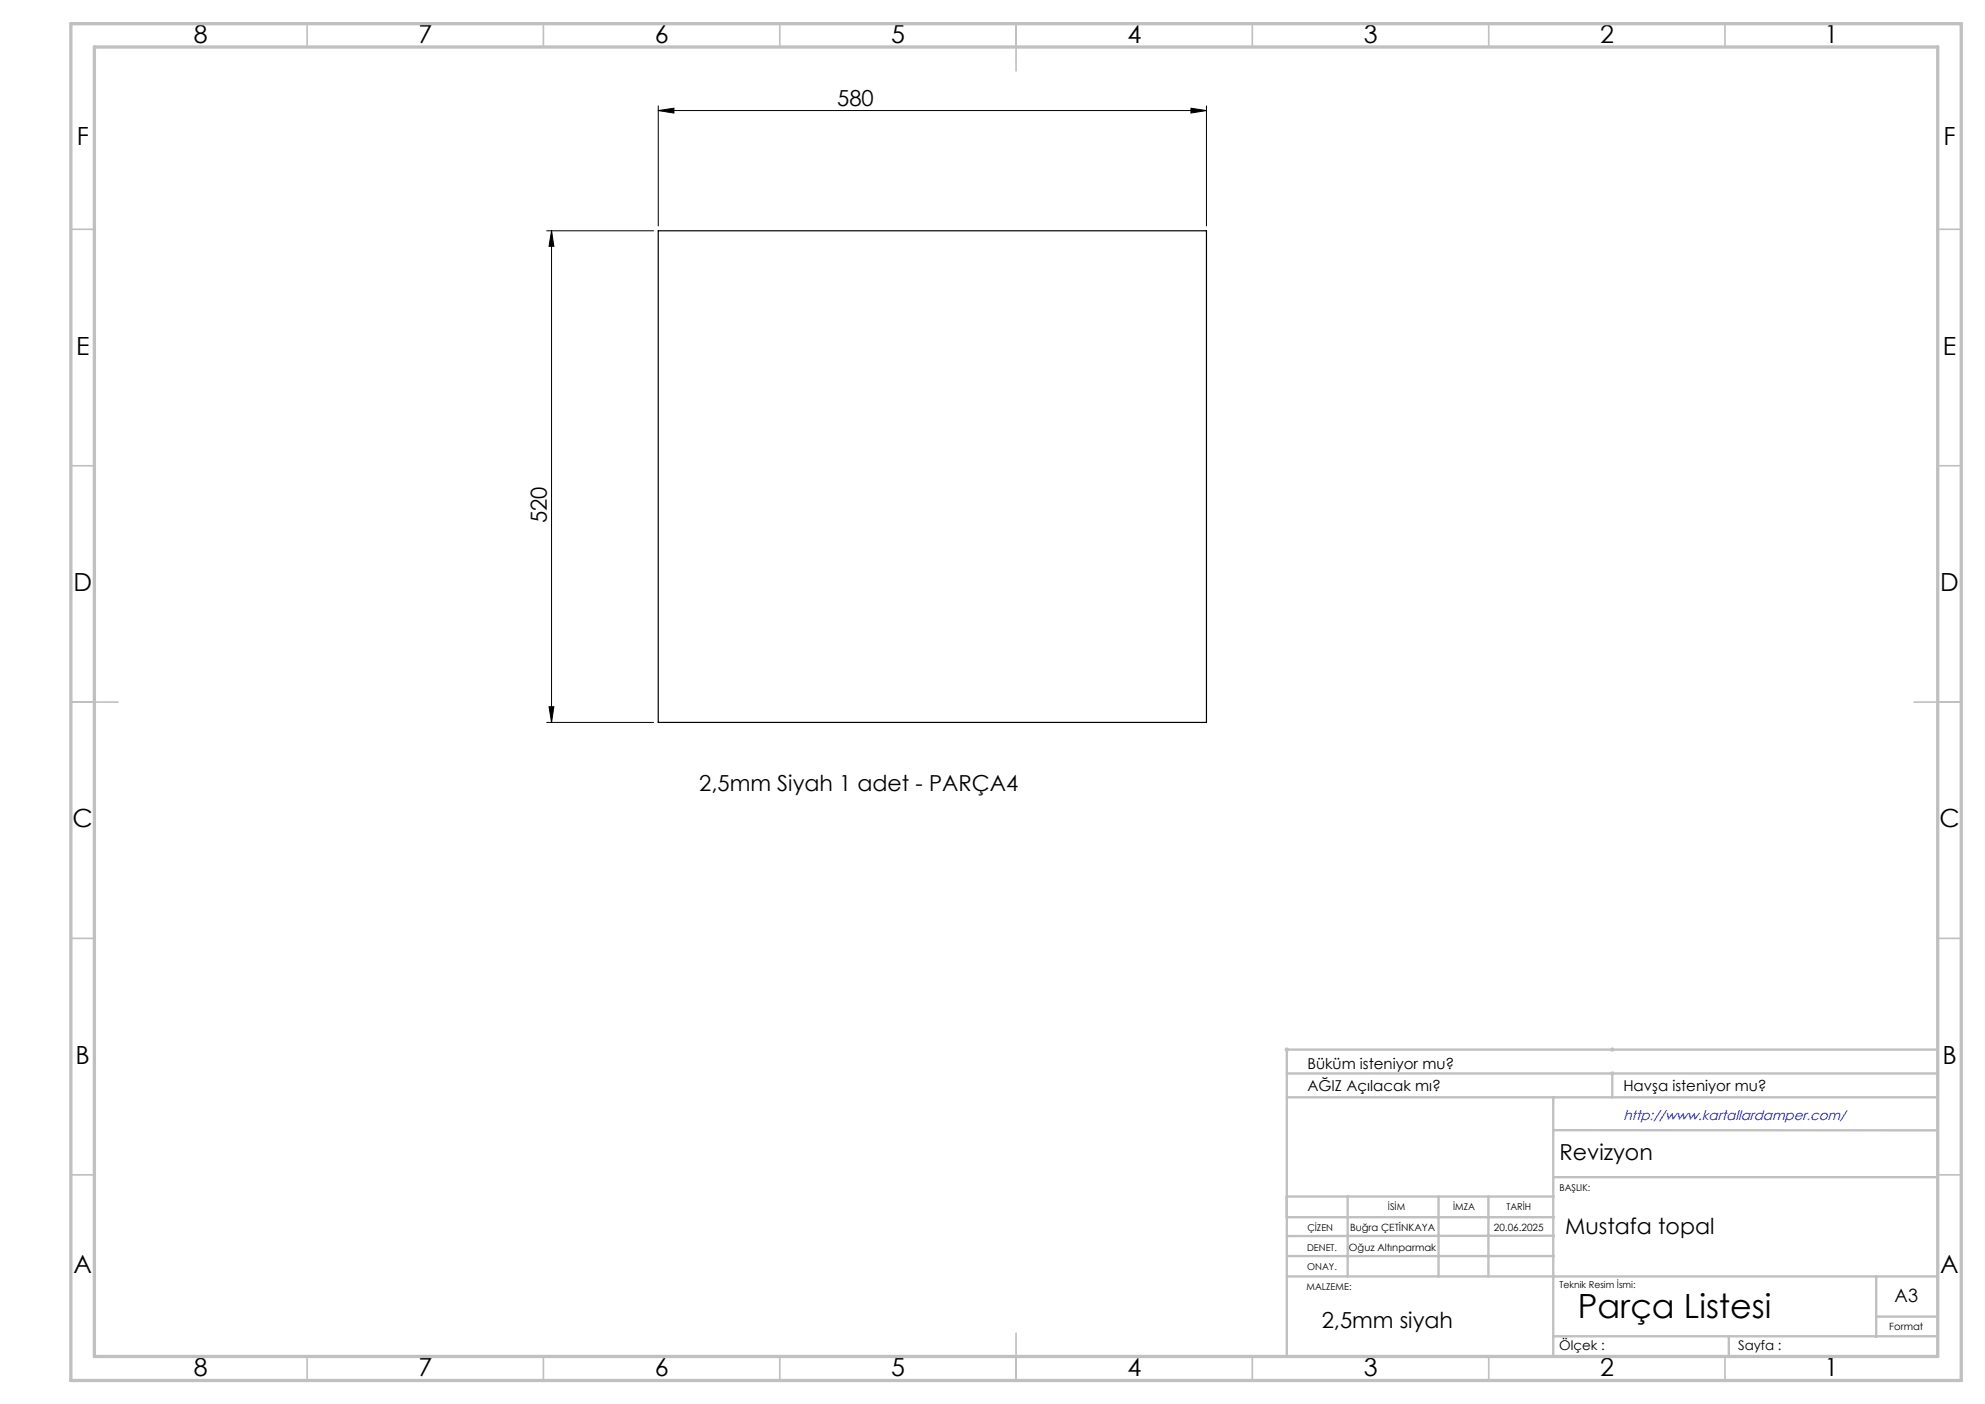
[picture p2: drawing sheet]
<svg xmlns="http://www.w3.org/2000/svg" width="420mm" height="297mm" viewBox="0 0 420 297" stroke-linecap="round" stroke-linejoin="round" font-family="sans-serif">
<path d="M271.8 222h1M271.9 221.7l.7 .7M272.3 221.5v1M272.6 221.7l-.7 .7M340.6 227.1h1M340.6 222h1M340.8 226.7l.7 .7M340.8 221.7l.7 .7M341.1 221.5v1M341.1 226.6v1M341.5 226.7l-.7 .7M341.5 221.7l-.7 .7" fill="none" stroke="#c0c0c0" stroke-width=".21"/>
<path d="M139.3 23.4l3.3-.5v1zM139.3 22.4v25.4M139.3 23.4h116M252 22.9l3.3 .5-3.3 .5zM255.3 22.4v25.4M115.7 48.8h22.6M116.7 48.8l.5 3.3h-1zM116.7 48.8v104M115.7 152.8h22.6M116.2 149.5h1l-.5 3.3z" fill="none" stroke="#000" stroke-width=".21"/>
<g fill="none" stroke="#c0c0c0" stroke-width=".35">
<path d="M65 5v5M115 5v5M165 5v5M215 5v10M265 5v5M315 5v5M365 5v5M15 48.5h5M410 48.5h5M15 98.5h5M410 98.5h5M15 148.5h10"/>
<path d="M405 148.5h10M15 198.5h5M410 198.5h5M15 248.5h5M410 248.5h5M65 287v5M115 287v5M165 287v5M215 282v10M265 287v5M315 287v5M365 287v5"/>
</g>
<g fill="none" stroke="#c0c0c0" stroke-width=".5">
<path d="M272.3 232.1h137.7M272.3 227.1h137.7M328.6 239.1h81.4M328.6 232.1v54.9M341.1 227.1v5M410 222h-137.7v64.9M272.3 253.1h56.4M272.3 257.5h56.5M285.2 253.1v16.9M304.4 253.1v16.9M314.9 253.1v16.9M328.6 249h81.4"/>
<path d="M272.3 265.7h56.5M272.3 270h137.7M328.8 261.4l-56.5 .1M397 270v12.8M397 278.5h13M328.6 282.7h81.4M365.8 282.8v4.2"/>
</g>
<path d="M15 5h400v287h-400zM20 9.9h390v277h-390z" fill="none" stroke="#c0c0c0" stroke-width=".7"/>
<g fill="#000">
<path d="M139.3 23.4l3.3-.5v1zM252 22.9l3.3 .5-3.3 .5z"/>
<path d="M116.7 48.8l.5 3.3h-1zM116.2 149.5h1l-.5 3.3z"/>
</g>
<path d="M139.3 48.8h116v104h-116z" fill="none" stroke="#000" stroke-width=".25"/>
<text font-size="7.1" x="333.8" y="278.7">Parça Listesi</text>
<g font-size="5.3">
<text x="41" y="9">8</text>
<text x="88.5" y="9">7</text>
<text x="138.5" y="9">6</text>
<text x="188.5" y="9">5</text>
<text x="238.5" y="9">4</text>
<text x="288.5" y="9">3</text>
<text x="338.5" y="9">2</text>
<text x="386" y="9">1</text>
<text x="16.2" y="30.7">F</text>
<text x="411.2" y="30.7">F</text>
<text x="16.1" y="75">E</text>
<text x="411.1" y="75">E</text>
<text x="15.5" y="125">D</text>
<text x="410.5" y="125">D</text>
<text x="15.4" y="175">C</text>
<text x="410.4" y="175">C</text>
<text x="16" y="225">B</text>
<text x="411" y="225">B</text>
<text x="15.5" y="269.2">A</text>
<text x="410.5" y="269.2">A</text>
<text x="41" y="291">8</text>
<text x="88.5" y="291">7</text>
<text x="138.5" y="291">6</text>
<text x="188.5" y="291">5</text>
<text x="238.5" y="291">4</text>
<text x="288.5" y="291">3</text>
<text x="338.5" y="291">2</text>
<text x="386" y="291">1</text>
</g>
<g font-size="4.7">
<text x="177.1" y="22.4">580</text>
<text x="115.7" y="110.6" transform="rotate(-90 115.7 110.6)">520</text>
<text x="148" y="167.4">2,5mm Siyah 1 adet - PARÇA4</text>
<text x="330" y="245.3">Revizyon</text>
<text x="331.2" y="261">Mustafa topal</text>
<text x="279.7" y="281">2,5mm siyah</text>
</g>
<text font-size="3.9" x="400.9" y="275.5">A3</text>
<g font-size="3.2">
<text x="276.6" y="226">Büküm isteniyor mu?</text>
<text x="276.6" y="230.9">AĞIZ Açılacak mı?</text>
<text x="343.5" y="230.9">Havşa isteniyor mu?</text>
</g>
<text font-size="2.9" fill="#00f" x="343.5" y="236.9">http://www.kartallardamper.com/</text>
<g font-size="2.8">
<text x="329.9" y="285.5">Ölçek :</text>
<text x="367.8" y="285.5">Sayfa :</text>
</g>
<g font-size="2.1">
<text x="285.6" y="260.3">Buğra ÇETİNKAYA</text>
<text x="316.1" y="260.3">20.06.2025</text>
<text x="285.4" y="264.6">Oğuz Altınparmak</text>
<text x="399.8" y="281.3">Format</text>
</g>
<g font-size="2">
<text x="330" y="251.9">BAŞLIK:</text>
<text x="293.7" y="255.9">İSİM</text>
<text x="307.5" y="255.9">İMZA</text>
<text x="318.7" y="255.9">TARİH</text>
<text x="276.6" y="260.3">ÇİZEN</text>
<text x="276.6" y="264.6">DENET.</text>
<text x="276.6" y="268.7">ONAY.</text>
<text x="276.4" y="272.9">MALZEME:</text>
<text x="330" y="272.5">Teknik Resim İsmi:</text>
</g>
</svg>
